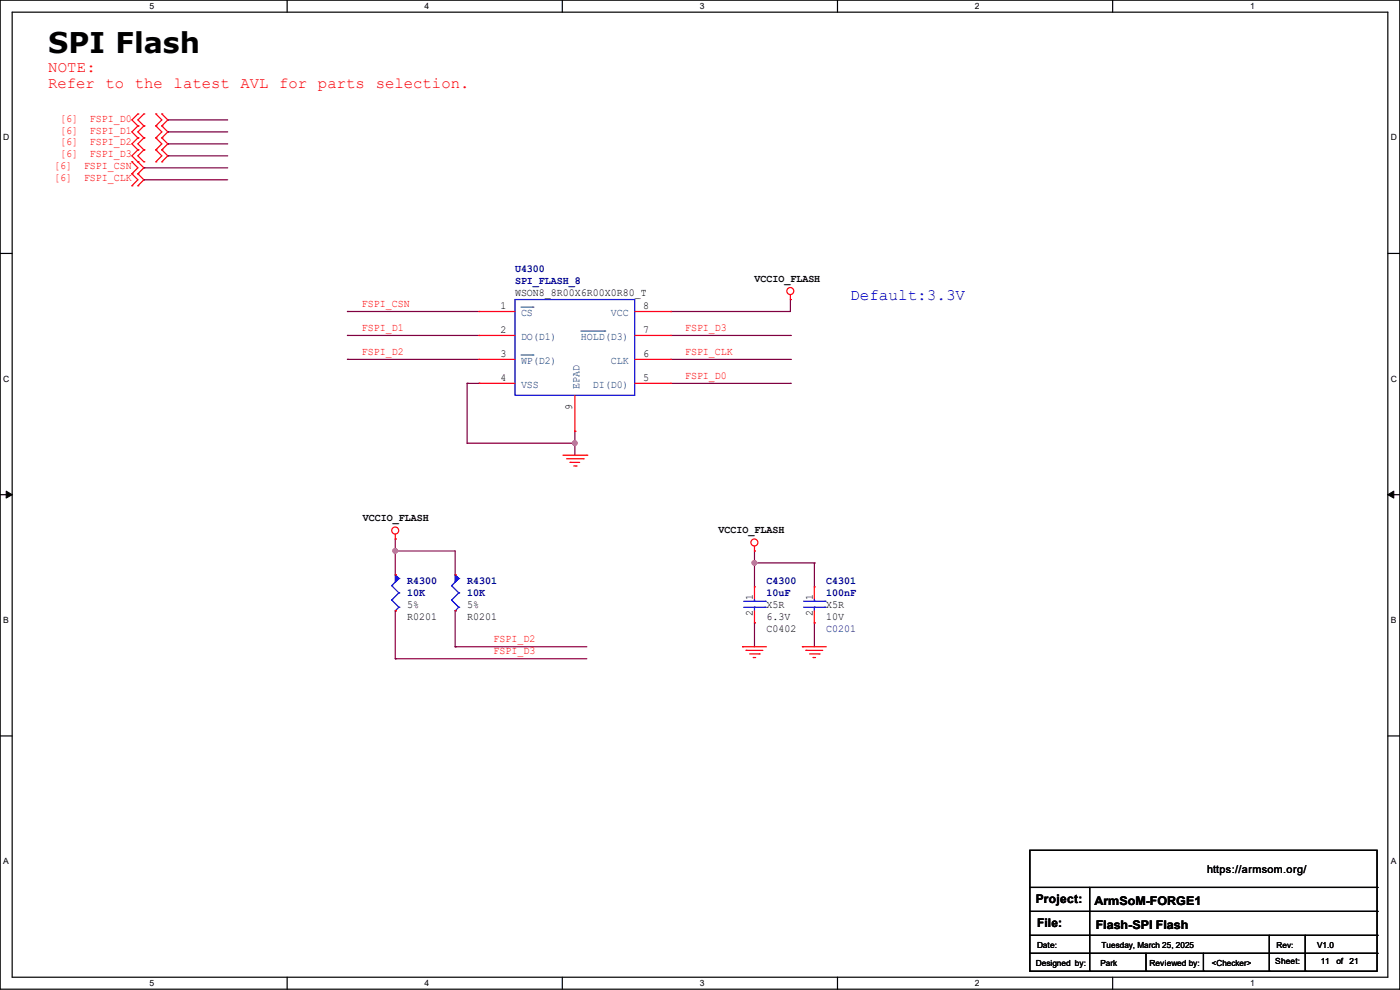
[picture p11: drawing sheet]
<svg xmlns="http://www.w3.org/2000/svg" width="297mm" height="210mm" viewBox="0 0 297 210" stroke-linecap="round" stroke-linejoin="round" font-family="sans-serif">
<path d="M0 0h297v209.8h-297zM2.6 2.6h291.8v204.7h-291.8z" fill="none" stroke="#000" stroke-width=".25"/>
<g fill="#fff">
<path d="M31.7 .3h1v2h-1z"/>
<path d="M31.7 207.6h1v1.9h-1z"/>
</g>
<path d="M60.9 0v2.6M60.9 207.3v2.5" fill="none" stroke="#000" stroke-width=".25"/>
<g fill="#fff">
<path d="M90.1 .3h1v2h-1z"/>
<path d="M90.1 207.6h1v1.9h-1z"/>
</g>
<path d="M119.3 0v2.6M119.3 207.3v2.5" fill="none" stroke="#000" stroke-width=".25"/>
<g fill="#fff">
<path d="M148.5 .3h.9v2h-.9z"/>
<path d="M148.5 207.6h.9v1.9h-.9z"/>
</g>
<path d="M177.7 0v2.6M177.7 207.3v2.5" fill="none" stroke="#000" stroke-width=".25"/>
<g fill="#fff">
<path d="M206.8 .3h1v2h-1z"/>
<path d="M206.8 207.6h1v1.9h-1z"/>
</g>
<path d="M236.1 0v2.6M236.1 207.3v2.5" fill="none" stroke="#000" stroke-width=".25"/>
<g fill="#fff">
<path d="M265.2 .3h1v2h-1z"/>
<path d="M265.2 207.6h1v1.9h-1z"/>
<path d="M.7 28.2h1.2v1.9h-1.2z"/>
<path d="M295.1 28.2h1.2v1.9h-1.2z"/>
<path d="M.7 79.3h1.2v2h-1.2z"/>
<path d="M295.1 79.3h1.2v2h-1.2z"/>
</g>
<path d="M0 53.8h2.6M294.4 53.8h2.6" fill="none" stroke="#000" stroke-width=".25"/>
<g fill="#fff">
<path d="M.7 130.5h1.2v2h-1.2z"/>
<path d="M295.1 130.5h1.1v2h-1.1z"/>
</g>
<path d="M0 104.9h2.6M294.4 104.9h2.6" fill="none" stroke="#000" stroke-width=".25"/>
<path d="M1.3 104.2l1.3 .7-1.3 .8zM294.4 104.9l1.3-.7v1.5z" fill="#000" stroke="#000" stroke-width=".21"/>
<g fill="#fff">
<path d="M.7 181.7h1.2v2h-1.2z"/>
<path d="M295.1 181.7h1.1v2h-1.1z"/>
</g>
<g fill="none" stroke="#000" stroke-width=".25">
<path d="M0 156.1h2.6M294.4 156.1h2.6M218.5 180.4h73.6v25.6h-73.6zM218.5 188.3h73.6M218.5 193.3h73.6M218.5 198.4h73.6M231.2 188.3v17.7M269.3 198.4v7.6M276.9 198.4v7.6M292.1 188.3h.1M292.1 193.3h.1M292.1 198.4h.1"/>
<path d="M218.5 202.2h73.6M231.2 206h.1M243.1 206h.1M243.1 202.2v3.8M255.3 206h.1M255.3 202.2v3.8M269.3 206h.1M276.9 206h.1M292.1 202.2h.1"/>
</g>
<g fill="none" stroke="#800040" stroke-width=".25">
<path d="M30.5 38.1h.1M30.5 35.6h.1M30.5 38.1h17.8M30.5 35.6h17.8M35.6 25.4h.1M35.6 28h.1M35.6 30.5h.1M35.6 33.1h.1M35.6 25.4h12.7M35.6 28h12.7M35.6 30.5h12.7M35.6 33.1h12.7"/>
<path d="M73.7 71.2h.1M73.7 66.1h.1M73.7 76.2h.1M73.7 66.1h27.9M73.7 71.2h27.9M73.7 76.2h27.9M142.3 66.1h.1M142.3 71.2h25.4M142.3 76.2h25.4M167.7 63.5h.1M167.7 71.2h.1M167.7 76.2h.1"/>
<path d="M167.7 63.5v2.6h-25.4M99.1 94h.1M99.1 81.3h.1M99.1 94h22.9M99.1 81.3v12.7M99.1 81.3h2.5M101.6 81.3h.1M122 91.5h.1M122 94h.1M122 91.5v5.1M142.3 81.3h25.4M167.7 81.3h.1"/>
<path d="M83.9 114.3h.1M83.9 116.9h.1M83.9 114.3v7.7M83.9 116.9h12.7v5.1M160.1 119.4h.1M160.1 116.9h.1M160.1 116.9v7.6M160.1 119.4h12.7M172.8 119.4h.1M172.8 119.4v5.1M83.9 139.7h.1M83.9 122h.1"/>
<path d="M83.9 129.6v10.1M83.9 139.7h40.6M96.6 137.2h.1M96.6 122h.1M96.6 137.2h27.9M96.6 129.6v7.6M160.1 132.1h.1M160.1 132.1v5.1M172.8 132.1h.1M172.8 132.1v5.1"/>
</g>
<g fill="#f0f" stroke="#f0f" stroke-width=".25">
<circle cx="121.9" cy="94" r=".49"/>
<circle cx="160" cy="119.4" r=".49"/>
<circle cx="83.8" cy="116.9" r=".49"/>
</g>
<g fill="none" stroke="#f00" stroke-width=".25">
<path d="M28 36.9h.1M28 39.4h.1M28 34.3h.1M28 36.9l1.3 1.2-1.3 1.3M28 34.3l1.3 1.3-1.3 1.3M29.3 39.4h.1M29.3 36.9h.1M29.3 31.8h.1M29.3 34.3h.1M29.3 29.3h.1M29.3 26.7h.1M29.3 24.2h.1"/>
<path d="M29.3 36.9l1.2 1.2-1.2 1.3M29.3 24.2l-1.3 1.2 1.3 1.3M29.3 31.8l-1.3 1.3 2.5 2.5-1.2 1.3M29.3 29.3l-1.3 1.2 1.3 1.3M29.3 26.7l-1.3 1.3 1.3 1.3M30.5 31.8h.1M30.5 34.3h.1M30.5 29.3h.1M30.5 26.7h.1M30.5 24.2h.1M30.5 26.7l-1.2 1.3 1.2 1.3M30.5 31.8l-1.2 1.3 1.2 1.2"/>
<path d="M30.5 24.2l-1.2 1.2 1.2 1.3M30.5 29.3l-1.2 1.2 1.2 1.3M33.1 31.8h.1M33.1 34.3h.1M33.1 29.3h.1M33.1 26.7h.1M33.1 24.2h.1M33.1 31.8l1.2 1.3-1.2 1.2M33.1 26.7l1.2 1.3-1.2 1.3M33.1 29.3l1.2 1.2-1.2 1.3M33.1 24.2l1.2 1.2-1.2 1.3M34.3 34.3h.1"/>
<path d="M34.3 31.8h.1M34.3 29.3h.1M34.3 26.7h.1M34.3 24.2h.1M34.3 31.8l1.3 1.3-1.3 1.2M34.3 24.2l1.3 1.2-1.3 1.3M34.3 29.3l1.3 1.2-1.3 1.3M34.3 26.7l1.3 1.3-1.3 1.3M101.6 66.1h.1M101.6 76.2h.1M101.6 71.2h.1M101.6 66.1h7.7"/>
<path d="M101.6 76.2h7.7M101.6 71.2h7.7M134.7 66.1h7.6M134.7 76.2h7.6M134.7 71.2h7.6M142.3 66.1h.1M142.3 76.2h.1M142.3 71.2h.1M167.7 63.5h.1M167.7 62.5v1M101.6 81.3h.1M101.6 81.3h7.7"/>
<path d="M119.4 96.6h5.1M120.2 97.3h3.5M120.9 98.1h.1M120.9 98.1h2.1M121.7 98.8h.5M122 91.5h.1M122 83.9v7.6M122.2 98.8h.1M123.7 97.3h.1M124.5 96.6h.1M134.7 81.3h7.6M142.3 81.3h.1"/>
<path d="M83.9 114.3h.1M83.9 113.3v1M160.1 116.9h.1M160.1 115.9v1M83.9 122h.1M83.9 129.6h.1M96.6 122h.1M96.6 129.6h.1M157.5 137.2h.1M157.5 137.2h5.1M158.3 138h.1M158.3 138h3.5"/>
<path d="M159 138.7h2.1M159.8 139.5h.1M159.8 139.5h.5M160.1 124.5h.1M160.1 132.1h.1M160.1 124.5v2.5M160.1 129.6v2.5M161.1 138.7h.1M170.2 137.2h.1M170.2 137.2h5.1M171 138h.1M171 138h3.5"/>
<path d="M171.7 138.7h2.1M172.5 139.5h.1M172.5 139.5h.5M172.8 124.5h.1M172.8 132.1h.1M172.8 124.5v2.5M172.8 129.6v2.5M173.8 138.7h.1"/>
<circle cx="167.7" cy="61.7" r=".74"/>
<circle cx="83.8" cy="112.5" r=".74"/>
<circle cx="160" cy="115.1" r=".74"/>
</g>
<g fill="none" stroke="#00f" stroke-width=".25">
<path d="M109.3 63.5h25.4v20.4h-25.4zM83.1 124.2h.1M83.1 127.3h.1M83.1 124.2l1.5 1.6M83.1 127.3l1.5 1.5M83.9 129.6h.1M83.9 122l.7 .7M84.6 122.7h.1M84.6 125.8h.1M84.6 128.8h.1M84.6 122.7l-1.5 1.5M84.6 125.8l-1.5 1.5"/>
<path d="M84.6 128.8l-.7 .8M95.8 124.2h.1M95.8 127.3h.1M95.8 124.2l1.5 1.6M95.8 127.3l1.5 1.5M96.6 129.6h.1M96.6 122l.7 .7M97.3 122.7h.1M97.3 125.8h.1M97.3 128.8h.1M97.3 122.7l-1.5 1.5M97.3 125.8l-1.5 1.5"/>
<path d="M97.3 128.8l-.7 .8M157.8 128.8h4.5M157.8 127.6h4.5M160.1 127.6h.1M160.1 128.8h.1M160.1 127v.6M160.1 128.8v.8M162.3 128.8h.1M162.3 127.6h.1M170.5 128.8h4.5M170.5 127.6h4.5M172.8 127.6h.1"/>
<path d="M172.8 128.8h.1M172.8 127v.6M172.8 128.8v.8M175 128.8h.1M175 127.6h.1"/>
</g>
<path d="M110.5 65.2h2.6M110.5 75.3h2.6M113.1 65.2h.1M113.1 75.3h.1M123.2 70.2h5.1M128.3 70.2h.1" fill="none" stroke="#004080" stroke-width=".21"/>
<g fill="#00f" stroke="#00f" stroke-width=".25">
<path d="M96.6 122l.7 .7-.7 .8z"/>
<path d="M83.9 122l.7 .7-.7 .8z"/>
</g>
<text font-size="6.1" x="10.2" y="11.2">SPI Flash</text>
<text font-size="3.4" fill="#00f" x="180.4" y="63.7">Default:3.3V</text>
<g font-size="3.3" fill="#f00">
<text x="10.2" y="15.4">NOTE:</text>
<text x="10.2" y="18.7">Refer to the latest AVL for parts</text>
<text x="79.7" y="18.7">selection.</text>
</g>
<g font-size="2.5">
<text x="219.8" y="191.6">Project:</text>
<text x="232.2" y="191.9">ArmSoM-FORGE1</text>
<text x="220" y="196.7">File:</text>
<text x="232.5" y="197">Flash-SPI Flash</text>
</g>
<g font-size="2.3" fill="#f00">
<text x="12.7" y="28.3">[6]</text>
<text x="12.7" y="25.8">[6]</text>
<text x="19.1" y="28.3">FSPI_D1</text>
<text x="19.1" y="25.8">FSPI_D0</text>
<text x="11.5" y="35.9">[6]</text>
<text x="12.7" y="33.4">[6]</text>
<text x="12.7" y="30.9">[6]</text>
<text x="17.8" y="35.9">FSPI_CSN</text>
<text x="19.1" y="33.4">FSPI_D3</text>
<text x="19.1" y="30.9">FSPI_D2</text>
<text x="11.5" y="38.5">[6]</text>
<text x="17.8" y="38.5">FSPI_CLK</text>
<text x="76.8" y="65.2">FSPI_CSN</text>
<text x="76.8" y="70.2">FSPI_D1</text>
<text x="145.3" y="70.2">FSPI_D3</text>
<text x="76.8" y="75.3">FSPI_D2</text>
<text x="145.3" y="75.3">FSPI_CLK</text>
<text x="145.3" y="80.4">FSPI_D0</text>
<text x="104.7" y="136.3">FSPI_D2</text>
<text x="104.7" y="138.8">FSPI_D3</text>
</g>
<g font-size="2.3" fill="#000080">
<text x="109.3" y="57.8">U4300</text>
<text x="109.3" y="60.3">SPI_FLASH_8</text>
<text x="86.4" y="123.8">R4300</text>
<text x="99.1" y="123.8">R4301</text>
<text x="162.6" y="123.8">C4300</text>
<text x="175.3" y="123.8">C4301</text>
<text x="86.4" y="126.4">10K</text>
<text x="99.1" y="126.4">10K</text>
<text x="162.6" y="126.4">10uF</text>
<text x="175.3" y="126.4">100nF</text>
<text x="175.3" y="134">C0201</text>
</g>
<g font-size="2.3">
<text x="160.1" y="59.8">VCCIO_FLASH</text>
<text x="106.2" y="65.5">1</text>
<text x="109.3" y="62.9">WSON8_8R00X6R00X0R80_T</text>
<text x="136.4" y="65.5">8</text>
<text x="106.2" y="70.6">2</text>
<text x="136.4" y="70.6">7</text>
<text x="106.2" y="75.7">3</text>
<text x="136.4" y="75.7">6</text>
<text x="106.2" y="80.8">4</text>
<text x="136.4" y="80.8">5</text>
<text x="121.4" y="86.9" transform="rotate(-90 121.4 86.9)">9</text>
<text x="77" y="110.6">VCCIO_FLASH</text>
<text x="152.4" y="113.2">VCCIO_FLASH</text>
<text x="86.4" y="131.4">R0201</text>
<text x="86.4" y="128.9">5%</text>
<text x="99.1" y="131.4">R0201</text>
<text x="99.1" y="128.9">5%</text>
<text x="159.7" y="130.6" transform="rotate(-90 159.7 130.6)">2</text>
<text x="159.7" y="127.3" transform="rotate(-90 159.7 127.3)">1</text>
<text x="162.6" y="128.9">X5R</text>
<text x="162.6" y="131.4">6.3V</text>
<text x="172.4" y="130.6" transform="rotate(-90 172.4 130.6)">2</text>
<text x="172.4" y="127.3" transform="rotate(-90 172.4 127.3)">1</text>
<text x="175.3" y="128.9">X5R</text>
<text x="175.3" y="131.4">10V</text>
<text x="162.6" y="134">C0402</text>
<text x="256.1" y="185.3">https://armsom.org/</text>
</g>
<g font-size="2.3" fill="#004080">
<text x="110.5" y="67">CS</text>
<text x="129.6" y="67">VCC</text>
<text x="110.5" y="77.2">WP(D2)</text>
<text x="110.5" y="72.1">DO(D1)</text>
<text x="123.2" y="72.1">HOLD(D3)</text>
<text x="129.6" y="77.2">CLK</text>
<text x="110.5" y="82.3">VSS</text>
<text x="122.9" y="82.6" transform="rotate(-90 122.9 82.6)">EPAD</text>
<text x="125.8" y="82.3">DI(D0)</text>
</g>
<g font-size="1.8">
<text x="31.7" y="1.9">5</text>
<text x="90.1" y="1.9">4</text>
<text x="148.5" y="1.9">3</text>
<text x="206.8" y="1.9">2</text>
<text x="265.2" y="1.9">1</text>
<text x=".7" y="29.8">D</text>
<text x="295.1" y="29.8">D</text>
<text x=".7" y="80.9">C</text>
<text x="295.1" y="80.9">C</text>
<text x=".7" y="132.1">B</text>
<text x="295.1" y="132.1">B</text>
<text x=".7" y="183.3">A</text>
<text x="295.1" y="183.3">A</text>
<text x="220" y="201">Date:</text>
<text x="233.7" y="201">Tuesday, March 25, 2025</text>
<text x="279.4" y="201">V1.0</text>
<text x="31.7" y="209.2">5</text>
<text x="90.1" y="209.2">4</text>
<text x="148.5" y="209.2">3</text>
<text x="206.8" y="209.2">2</text>
<text x="219.8" y="204.9">Designed by:</text>
<text x="233.5" y="204.9">Park</text>
<text x="243.9" y="204.9">Reviewed by:</text>
<text x="257.1" y="204.9">&lt;Checker&gt;</text>
<text x="265.2" y="209.2">1</text>
<text x="270.6" y="204.6">Sheet:</text>
<text x="280.2" y="204.6">11</text>
<text x="283.5" y="204.6">of</text>
<text x="286.3" y="204.6">21</text>
</g>
<text font-size="1.7" x="270.8" y="201">Rev:</text>
</svg>
